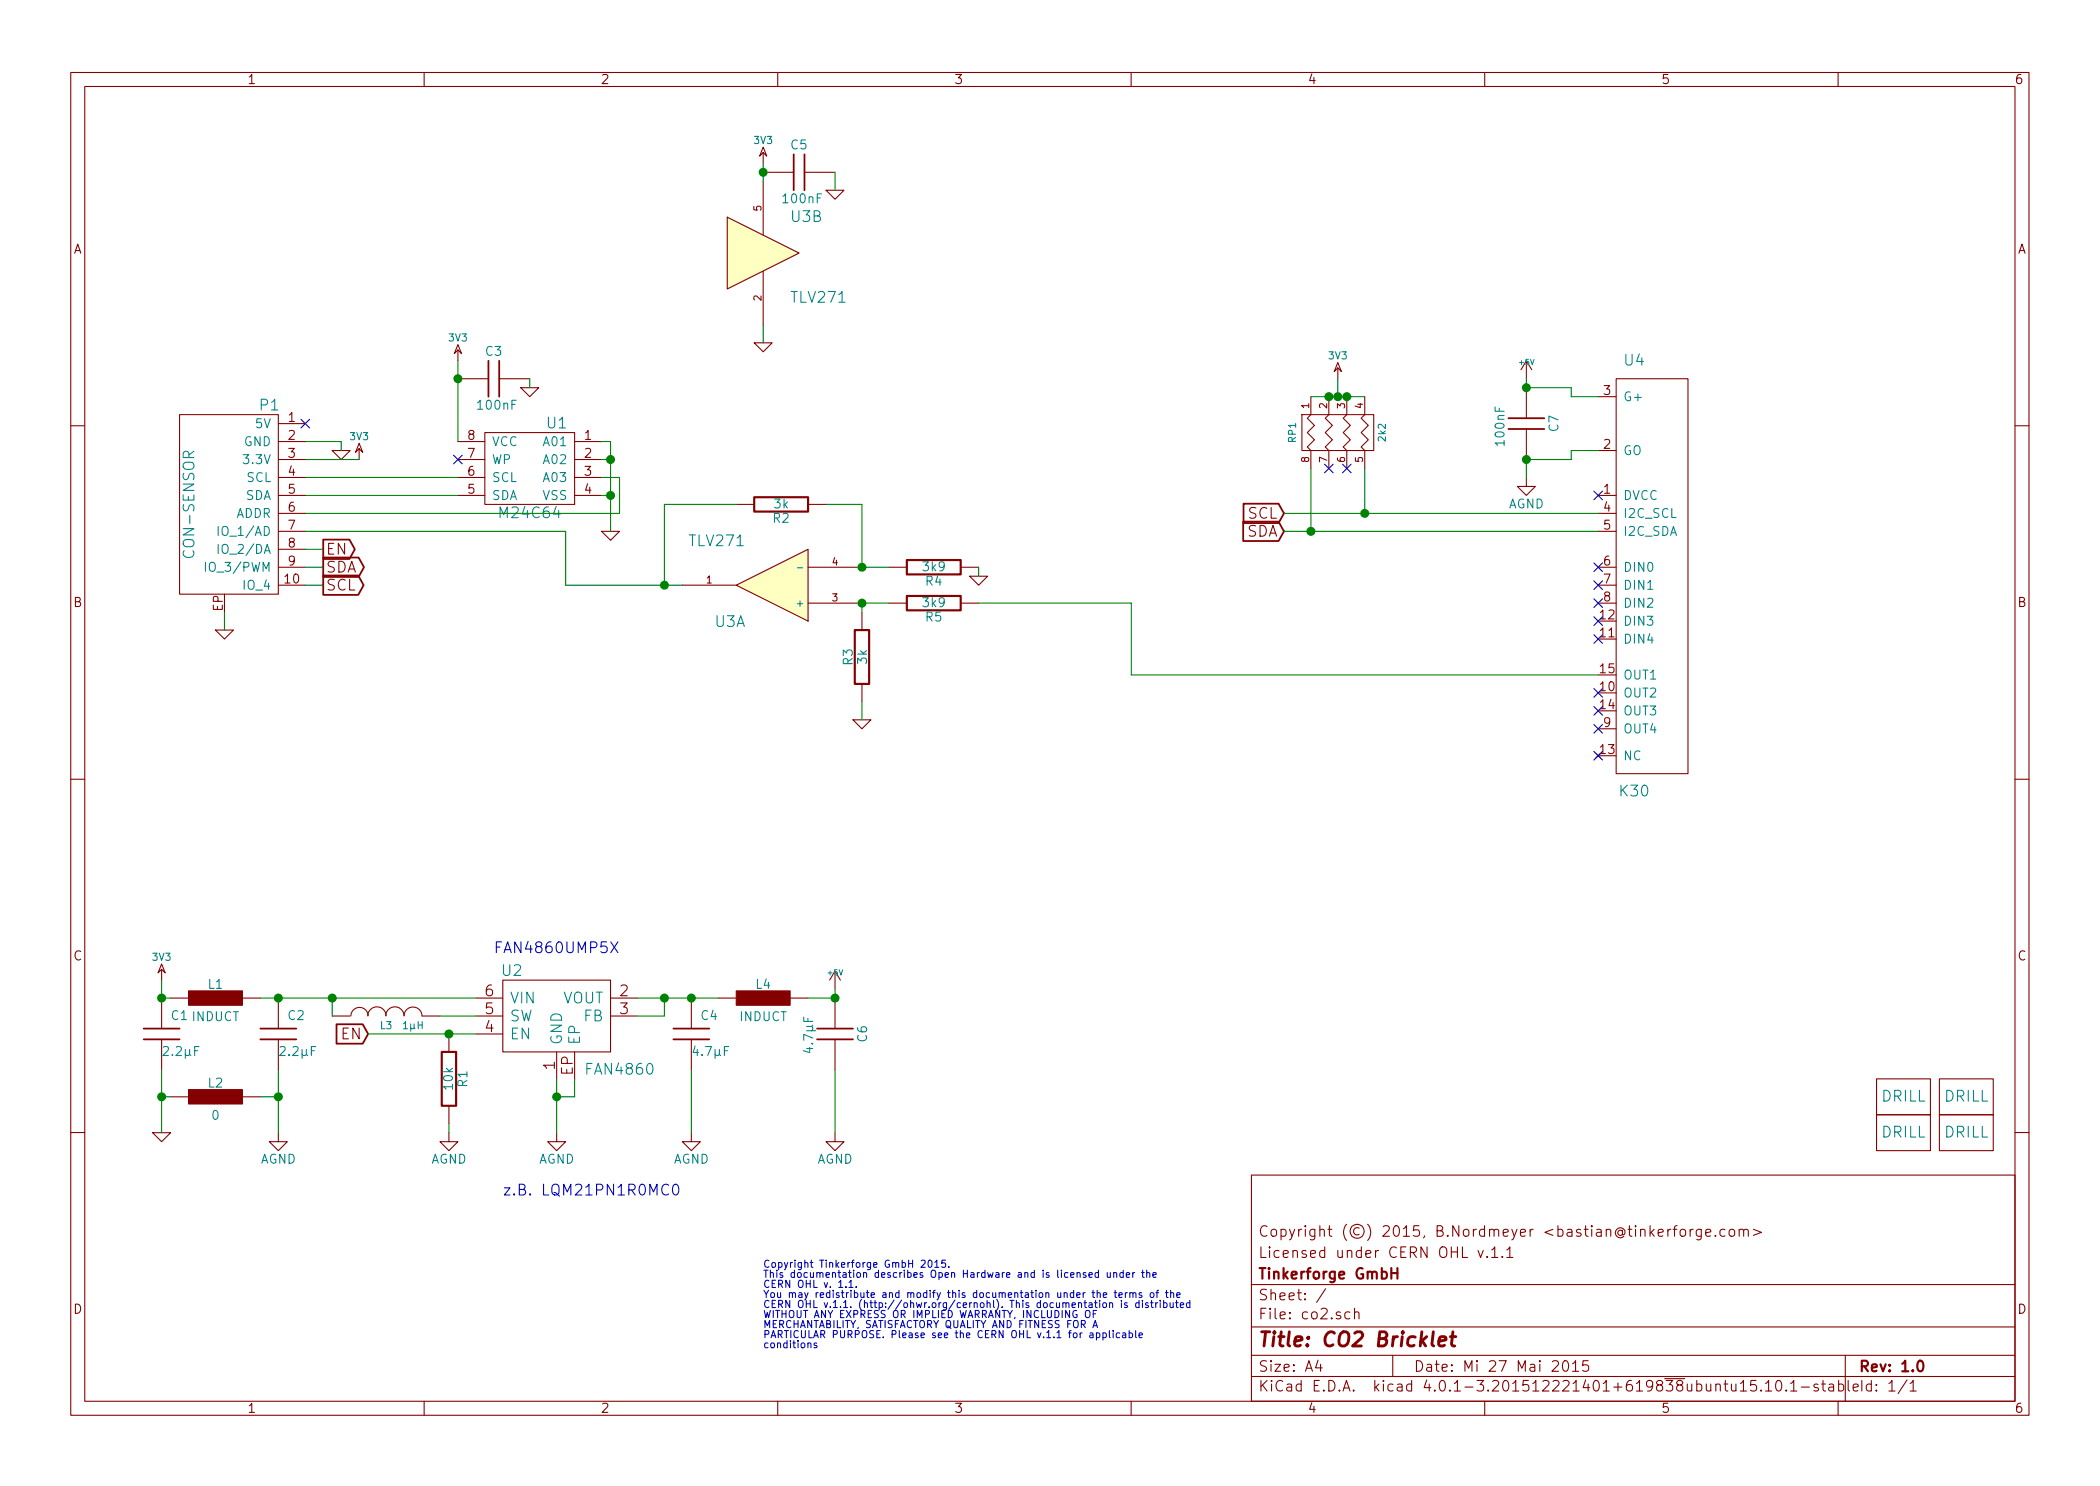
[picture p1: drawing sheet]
EESchema Schematic File Version 2
LIBS:power
LIBS:device
LIBS:transistors
LIBS:conn
LIBS:linear
LIBS:regul
LIBS:74xx
LIBS:cmos4000
LIBS:adc-dac
LIBS:memory
LIBS:xilinx
LIBS:special
LIBS:microcontrollers
LIBS:dsp
LIBS:microchip
LIBS:analog_switches
LIBS:motorola
LIBS:texas
LIBS:intel
LIBS:audio
LIBS:interface
LIBS:digital-audio
LIBS:philips
LIBS:display
LIBS:cypress
LIBS:siliconi
LIBS:opto
LIBS:atmel
LIBS:contrib
LIBS:valves
LIBS:tinkerforge
LIBS:co2-cache
EELAYER 25 0
EELAYER END
$Descr A4 11693 8268
encoding utf-8
Sheet 1 1
Title "CO2 Bricklet"
Date "Mi 27 Mai 2015"
Rev "1.0"
Comp "Tinkerforge GmbH"
Comment1 "Licensed under CERN OHL v.1.1"
Comment2 "Copyright (©) 2015, B.Nordmeyer <bastian@tinkerforge.com>"
Comment3 ""
Comment4 ""
$EndDescr
Text Notes 4250 7500 0    40   ~ 0
Copyright Tinkerforge GmbH 2015.\nThis documentation describes Open Hardware and is licensed under the\nCERN OHL v. 1.1.\nYou may redistribute and modify this documentation under the terms of the\nCERN OHL v.1.1. (http://ohwr.org/cernohl). This documentation is distributed\nWITHOUT ANY EXPRESS OR IMPLIED WARRANTY, INCLUDING OF\nMERCHANTABILITY, SATISFACTORY QUALITY AND FITNESS FOR A\nPARTICULAR PURPOSE. Please see the CERN OHL v.1.1 for applicable\nconditions\n
$Comp
L DRILL U6
U 1 1
P 10600 6300
F 0 "U6" H 10650 6350 60  0001 C CNN
F 1 "DRILL" H 10600 6300 60  0000 C CNN
F 2 "kicad-libraries:DRILL_NP" H 10600 6300 60  0001 C CNN
F 3 "" H 10600 6300 60  0001 C CNN
	1    10600 6300
	1    0    0    -1  
$EndComp
$Comp
L DRILL U5
U 1 1
P 10600 6100
F 0 "U5" H 10650 6150 60  0001 C CNN
F 1 "DRILL" H 10600 6100 60  0000 C CNN
F 2 "kicad-libraries:DRILL_NP" H 10600 6100 60  0001 C CNN
F 3 "" H 10600 6100 60  0001 C CNN
	1    10600 6100
	1    0    0    -1  
$EndComp
$Comp
L DRILL U8
U 1 1
P 10950 6300
F 0 "U8" H 11000 6350 60  0001 C CNN
F 1 "DRILL" H 10950 6300 60  0000 C CNN
F 2 "kicad-libraries:DRILL_NP" H 10950 6300 60  0001 C CNN
F 3 "" H 10950 6300 60  0001 C CNN
	1    10950 6300
	1    0    0    -1  
$EndComp
$Comp
L DRILL U7
U 1 1
P 10950 6100
F 0 "U7" H 11000 6150 60  0001 C CNN
F 1 "DRILL" H 10950 6100 60  0000 C CNN
F 2 "kicad-libraries:DRILL_NP" H 10950 6100 60  0001 C CNN
F 3 "" H 10950 6100 60  0001 C CNN
	1    10950 6100
	1    0    0    -1  
$EndComp
$Comp
L FAN4860 U2
U 1 1
P 3100 5650
F 0 "U2" H 2850 5900 60  0000 C CNN
F 1 "FAN4860" H 3450 5350 60  0000 C CNN
F 2 "kicad-libraries:UMLP_22" H 3100 5650 60  0001 C CNN
F 3 "" H 3100 5650 60  0000 C CNN
	1    3100 5650
	1    0    0    -1  
$EndComp
$Comp
L INDUCTOR L3
U 1 1
P 2150 5650
F 0 "L3" V 2100 5650 40  0000 C CNN
F 1 "1µH" V 2100 5500 40  0000 C CNN
F 2 "kicad-libraries:0805" H 2150 5650 60  0001 C CNN
F 3 "" H 2150 5650 60  0001 C CNN
	1    2150 5650
	0    -1   -1   0   
$EndComp
$Comp
L C C2
U 1 1
P 1550 5750
F 0 "C2" H 1600 5850 50  0000 L CNN
F 1 "2.2µF" H 1550 5650 50  0000 L CNN
F 2 "kicad-libraries:0603" H 1550 5750 60  0001 C CNN
F 3 "" H 1550 5750 60  0001 C CNN
	1    1550 5750
	1    0    0    -1  
$EndComp
$Comp
L C C4
U 1 1
P 3850 5750
F 0 "C4" H 3900 5850 50  0000 L CNN
F 1 "4.7µF" H 3850 5650 50  0000 L CNN
F 2 "kicad-libraries:0805" H 3850 5750 60  0001 C CNN
F 3 "" H 3850 5750 60  0001 C CNN
	1    3850 5750
	1    0    0    -1  
$EndComp
$Comp
L +5V #PWR01
U 1 1
P 4650 5500
F 0 "#PWR01" H 4650 5590 20  0001 C CNN
F 1 "+5V" H 4650 5590 30  0000 C CNN
F 2 "" H 4650 5500 60  0000 C CNN
F 3 "" H 4650 5500 60  0000 C CNN
	1    4650 5500
	1    0    0    -1  
$EndComp
$Comp
L 3V3 #PWR02
U 1 1
P 900 5450
F 0 "#PWR02" H 900 5550 40  0001 C CNN
F 1 "3V3" H 900 5575 40  0000 C CNN
F 2 "" H 900 5450 60  0000 C CNN
F 3 "" H 900 5450 60  0000 C CNN
	1    900  5450
	1    0    0    -1  
$EndComp
$Comp
L GND #PWR03
U 1 1
P 1900 2500
F 0 "#PWR03" H 1900 2500 30  0001 C CNN
F 1 "GND" H 1900 2430 30  0001 C CNN
F 2 "" H 1900 2500 60  0001 C CNN
F 3 "" H 1900 2500 60  0001 C CNN
	1    1900 2500
	1    0    0    -1  
$EndComp
$Comp
L 3V3 #PWR04
U 1 1
P 2000 2550
F 0 "#PWR04" H 2000 2650 40  0001 C CNN
F 1 "3V3" H 2000 2675 40  0000 C CNN
F 2 "" H 2000 2550 60  0000 C CNN
F 3 "" H 2000 2550 60  0000 C CNN
	1    2000 2550
	1    0    0    -1  
$EndComp
NoConn ~ 1700 2350
Text Notes 2750 5300 0    60   ~ 0
FAN4860UMP5X
$Comp
L R R1
U 1 1
P 2500 6000
F 0 "R1" V 2580 6000 50  0000 C CNN
F 1 "10k" V 2500 6000 50  0000 C CNN
F 2 "kicad-libraries:0603" H 2500 6000 60  0001 C CNN
F 3 "" H 2500 6000 60  0000 C CNN
	1    2500 6000
	1    0    0    -1  
$EndComp
Text GLabel 2050 5750 0    60   Input ~ 0
EN
$Comp
L CAT24C U1
U 1 1
P 2950 2850
F 0 "U1" H 2800 3350 60  0000 C CNN
F 1 "M24C64" H 2950 2850 60  0000 C CNN
F 2 "kicad-libraries:SOIC8" H 2950 2850 60  0001 C CNN
F 3 "" H 2950 2850 60  0000 C CNN
	1    2950 2850
	-1   0    0    -1  
$EndComp
$Comp
L C C3
U 1 1
P 2750 2100
F 0 "C3" V 2600 2050 50  0000 L CNN
F 1 "100nF" V 2900 2000 50  0000 L CNN
F 2 "kicad-libraries:0603" H 2750 2100 60  0001 C CNN
F 3 "" H 2750 2100 60  0000 C CNN
	1    2750 2100
	0    1    1    0   
$EndComp
$Comp
L GND #PWR05
U 1 1
P 2950 2150
F 0 "#PWR05" H 2950 2150 30  0001 C CNN
F 1 "GND" H 2950 2080 30  0001 C CNN
F 2 "" H 2950 2150 60  0001 C CNN
F 3 "" H 2950 2150 60  0001 C CNN
	1    2950 2150
	1    0    0    -1  
$EndComp
$Comp
L 3V3 #PWR06
U 1 1
P 2550 2000
F 0 "#PWR06" H 2550 2100 40  0001 C CNN
F 1 "3V3" H 2550 2125 40  0000 C CNN
F 2 "" H 2550 2000 60  0000 C CNN
F 3 "" H 2550 2000 60  0000 C CNN
	1    2550 2000
	1    0    0    -1  
$EndComp
$Comp
L GND #PWR07
U 1 1
P 3400 2950
F 0 "#PWR07" H 3400 2950 30  0001 C CNN
F 1 "GND" H 3400 2880 30  0001 C CNN
F 2 "" H 3400 2950 60  0001 C CNN
F 3 "" H 3400 2950 60  0001 C CNN
	1    3400 2950
	1    0    0    -1  
$EndComp
Text Notes 2800 6650 0    60   ~ 0
z.B. LQM21PN1R0MC0
$Comp
L GND #PWR08
U 1 1
P 1250 3500
F 0 "#PWR08" H 1250 3500 30  0001 C CNN
F 1 "GND" H 1250 3430 30  0001 C CNN
F 2 "" H 1250 3500 60  0001 C CNN
F 3 "" H 1250 3500 60  0001 C CNN
	1    1250 3500
	1    0    0    -1  
$EndComp
$Comp
L TLV271 U3
U 1 1
P 4300 3250
F 0 "U3" H 4450 3450 60  0000 L CNN
F 1 "TLV271" H 4450 3000 60  0000 L CNN
F 2 "kicad-libraries:SOT23-5" H 4300 3250 60  0001 C CNN
F 3 "" H 4300 3250 60  0000 C CNN
	1    4300 3250
	-1   0    0    1   
$EndComp
$Comp
L TLV271 U3
U 2 1
P 4250 1400
F 0 "U3" H 4400 1600 60  0000 L CNN
F 1 "TLV271" H 4400 1150 60  0000 L CNN
F 2 "kicad-libraries:SOT23-5" H 4250 1400 60  0001 C CNN
F 3 "" H 4250 1400 60  0000 C CNN
	2    4250 1400
	1    0    0    -1  
$EndComp
$Comp
L GND #PWR09
U 1 1
P 4250 1900
F 0 "#PWR09" H 4250 1900 30  0001 C CNN
F 1 "GND" H 4250 1830 30  0001 C CNN
F 2 "" H 4250 1900 60  0001 C CNN
F 3 "" H 4250 1900 60  0001 C CNN
	1    4250 1900
	1    0    0    -1  
$EndComp
$Comp
L 3V3 #PWR010
U 1 1
P 4250 900
F 0 "#PWR010" H 4250 1000 40  0001 C CNN
F 1 "3V3" H 4250 1025 40  0000 C CNN
F 2 "" H 4250 900 60  0000 C CNN
F 3 "" H 4250 900 60  0000 C CNN
	1    4250 900 
	1    0    0    -1  
$EndComp
$Comp
L C C5
U 1 1
P 4450 950
F 0 "C5" V 4300 900 50  0000 L CNN
F 1 "100nF" V 4600 850 50  0000 L CNN
F 2 "kicad-libraries:0603" H 4450 950 60  0001 C CNN
F 3 "" H 4450 950 60  0000 C CNN
	1    4450 950 
	0    1    1    0   
$EndComp
$Comp
L GND #PWR011
U 1 1
P 4650 1050
F 0 "#PWR011" H 4650 1050 30  0001 C CNN
F 1 "GND" H 4650 980 30  0001 C CNN
F 2 "" H 4650 1050 60  0001 C CNN
F 3 "" H 4650 1050 60  0001 C CNN
	1    4650 1050
	1    0    0    -1  
$EndComp
NoConn ~ 2550 2550
$Comp
L R R4
U 1 1
P 5200 3150
F 0 "R4" V 5280 3150 50  0000 C CNN
F 1 "3k9" V 5200 3150 50  0000 C CNN
F 2 "kicad-libraries:0603" H 5200 3150 60  0001 C CNN
F 3 "" H 5200 3150 60  0000 C CNN
	1    5200 3150
	0    1    1    0   
$EndComp
$Comp
L R R5
U 1 1
P 5200 3350
F 0 "R5" V 5280 3350 50  0000 C CNN
F 1 "3k9" V 5200 3350 50  0000 C CNN
F 2 "kicad-libraries:0603" H 5200 3350 60  0001 C CNN
F 3 "" H 5200 3350 60  0000 C CNN
	1    5200 3350
	0    1    1    0   
$EndComp
$Comp
L R R2
U 1 1
P 4350 2800
F 0 "R2" V 4430 2800 50  0000 C CNN
F 1 "3k" V 4350 2800 50  0000 C CNN
F 2 "kicad-libraries:0603" H 4350 2800 60  0001 C CNN
F 3 "" H 4350 2800 60  0000 C CNN
	1    4350 2800
	0    1    1    0   
$EndComp
$Comp
L R R3
U 1 1
P 4800 3650
F 0 "R3" V 4880 3650 50  0000 C CNN
F 1 "3k" V 4800 3650 50  0000 C CNN
F 2 "kicad-libraries:0603" H 4800 3650 60  0001 C CNN
F 3 "" H 4800 3650 60  0000 C CNN
	1    4800 3650
	-1   0    0    1   
$EndComp
$Comp
L GND #PWR012
U 1 1
P 4800 4000
F 0 "#PWR012" H 4800 4000 30  0001 C CNN
F 1 "GND" H 4800 3930 30  0001 C CNN
F 2 "" H 4800 4000 60  0001 C CNN
F 3 "" H 4800 4000 60  0001 C CNN
	1    4800 4000
	1    0    0    -1  
$EndComp
$Comp
L GND #PWR013
U 1 1
P 5450 3200
F 0 "#PWR013" H 5450 3200 30  0001 C CNN
F 1 "GND" H 5450 3130 30  0001 C CNN
F 2 "" H 5450 3200 60  0001 C CNN
F 3 "" H 5450 3200 60  0001 C CNN
	1    5450 3200
	1    0    0    -1  
$EndComp
$Comp
L +5V #PWR014
U 1 1
P 8500 2100
F 0 "#PWR014" H 8500 2190 20  0001 C CNN
F 1 "+5V" H 8500 2190 30  0000 C CNN
F 2 "" H 8500 2100 60  0000 C CNN
F 3 "" H 8500 2100 60  0000 C CNN
	1    8500 2100
	1    0    0    -1  
$EndComp
$Comp
L C C6
U 1 1
P 4650 5750
F 0 "C6" V 4500 5700 50  0000 L CNN
F 1 "4.7µF" V 4800 5650 50  0000 L CNN
F 2 "kicad-libraries:0805" H 4650 5750 60  0001 C CNN
F 3 "" H 4650 5750 60  0000 C CNN
	1    4650 5750
	-1   0    0    1   
$EndComp
$Comp
L INDUCT L4
U 1 1
P 4250 5550
F 0 "L4" V 4330 5550 50  0000 C CNN
F 1 "INDUCT" V 4150 5550 50  0000 C CNN
F 2 "kicad-libraries:0603" H 4250 5550 60  0001 C CNN
F 3 "" H 4250 5550 60  0000 C CNN
	1    4250 5550
	0    -1   -1   0   
$EndComp
$Comp
L AGND #PWR015
U 1 1
P 4650 6300
F 0 "#PWR015" H 4650 6300 40  0001 C CNN
F 1 "AGND" H 4650 6230 50  0000 C CNN
F 2 "" H 4650 6300 60  0000 C CNN
F 3 "" H 4650 6300 60  0000 C CNN
	1    4650 6300
	1    0    0    -1  
$EndComp
$Comp
L AGND #PWR016
U 1 1
P 3100 6300
F 0 "#PWR016" H 3100 6300 40  0001 C CNN
F 1 "AGND" H 3100 6230 50  0000 C CNN
F 2 "" H 3100 6300 60  0000 C CNN
F 3 "" H 3100 6300 60  0000 C CNN
	1    3100 6300
	1    0    0    -1  
$EndComp
$Comp
L AGND #PWR017
U 1 1
P 2500 6300
F 0 "#PWR017" H 2500 6300 40  0001 C CNN
F 1 "AGND" H 2500 6230 50  0000 C CNN
F 2 "" H 2500 6300 60  0000 C CNN
F 3 "" H 2500 6300 60  0000 C CNN
	1    2500 6300
	1    0    0    -1  
$EndComp
$Comp
L AGND #PWR018
U 1 1
P 1550 6300
F 0 "#PWR018" H 1550 6300 40  0001 C CNN
F 1 "AGND" H 1550 6230 50  0000 C CNN
F 2 "" H 1550 6300 60  0000 C CNN
F 3 "" H 1550 6300 60  0000 C CNN
	1    1550 6300
	1    0    0    -1  
$EndComp
$Comp
L AGND #PWR019
U 1 1
P 3850 6300
F 0 "#PWR019" H 3850 6300 40  0001 C CNN
F 1 "AGND" H 3850 6230 50  0000 C CNN
F 2 "" H 3850 6300 60  0000 C CNN
F 3 "" H 3850 6300 60  0000 C CNN
	1    3850 6300
	1    0    0    -1  
$EndComp
$Comp
L INDUCT L1
U 1 1
P 1200 5550
F 0 "L1" V 1280 5550 50  0000 C CNN
F 1 "INDUCT" V 1100 5550 50  0000 C CNN
F 2 "kicad-libraries:0603" H 1200 5550 60  0001 C CNN
F 3 "" H 1200 5550 60  0000 C CNN
	1    1200 5550
	0    -1   -1   0   
$EndComp
$Comp
L C C1
U 1 1
P 900 5750
F 0 "C1" H 950 5850 50  0000 L CNN
F 1 "2.2µF" H 900 5650 50  0000 L CNN
F 2 "kicad-libraries:0603" H 900 5750 60  0001 C CNN
F 3 "" H 900 5750 60  0001 C CNN
	1    900  5750
	1    0    0    -1  
$EndComp
$Comp
L INDUCT L2
U 1 1
P 1200 6100
F 0 "L2" V 1280 6100 50  0000 C CNN
F 1 "0" V 1100 6100 50  0000 C CNN
F 2 "kicad-libraries:0603" H 1200 6100 60  0001 C CNN
F 3 "" H 1200 6100 60  0000 C CNN
	1    1200 6100
	0    -1   -1   0   
$EndComp
$Comp
L GND #PWR020
U 1 1
P 900 6300
F 0 "#PWR020" H 900 6300 30  0001 C CNN
F 1 "GND" H 900 6230 30  0001 C CNN
F 2 "" H 900 6300 60  0001 C CNN
F 3 "" H 900 6300 60  0001 C CNN
	1    900  6300
	1    0    0    -1  
$EndComp
$Comp
L K30 U4
U 1 1
P 9300 3200
F 0 "U4" H 9100 4400 60  0000 C CNN
F 1 "K30" H 9100 2000 60  0000 C CNN
F 2 "kicad-libraries:K30" H 10650 4100 60  0001 C CNN
F 3 "" H 10650 4100 60  0000 C CNN
	1    9300 3200
	1    0    0    -1  
$EndComp
$Comp
L C C7
U 1 1
P 8500 2350
F 0 "C7" V 8350 2300 50  0000 L CNN
F 1 "100nF" V 8650 2250 50  0000 L CNN
F 2 "kicad-libraries:0603" H 8500 2350 60  0001 C CNN
F 3 "" H 8500 2350 60  0000 C CNN
	1    8500 2350
	-1   0    0    1   
$EndComp
Connection ~ 9400 -1150
Wire Wire Line
	1450 5550 2650 5550
Wire Wire Line
	1850 5550 1850 5650
Wire Wire Line
	2450 5650 2650 5650
Wire Wire Line
	3100 6000 3100 6300
Connection ~ 1850 5550
Wire Wire Line
	3850 5950 3850 6300
Wire Wire Line
	3550 5550 4000 5550
Wire Wire Line
	3550 5650 3700 5650
Wire Wire Line
	3700 5650 3700 5550
Connection ~ 3700 5550
Wire Wire Line
	1550 5950 1550 6300
Connection ~ 1550 5550
Wire Wire Line
	1700 2450 1900 2450
Wire Wire Line
	1900 2450 1900 2500
Wire Wire Line
	1700 2550 2000 2550
Wire Wire Line
	2500 6300 2500 6250
Wire Wire Line
	2050 5750 2650 5750
Connection ~ 2500 5750
Wire Wire Line
	1700 2650 2550 2650
Wire Wire Line
	2550 2750 1700 2750
Wire Wire Line
	2550 2000 2550 2450
Wire Wire Line
	2950 2100 2950 2150
Connection ~ 2550 2100
Wire Wire Line
	3350 2650 3450 2650
Wire Wire Line
	3450 2650 3450 2850
Wire Wire Line
	3450 2850 1700 2850
Wire Wire Line
	3400 2450 3400 2950
Wire Wire Line
	3400 2750 3350 2750
Wire Wire Line
	3350 2550 3400 2550
Connection ~ 3400 2750
Wire Wire Line
	3350 2450 3400 2450
Connection ~ 3400 2550
Wire Wire Line
	3200 6000 3200 6100
Wire Wire Line
	3200 6100 3100 6100
Connection ~ 3100 6100
Wire Wire Line
	3150 2950 1700 2950
Wire Wire Line
	3150 2950 3150 3250
Wire Wire Line
	1250 3500 1250 3400
Wire Wire Line
	4250 900  4250 1000
Wire Wire Line
	4250 1800 4250 1900
Wire Wire Line
	4650 1050 4650 950 
Connection ~ 4250 950 
Wire Wire Line
	3150 3250 3800 3250
Wire Wire Line
	4800 3150 4800 2800
Wire Wire Line
	4800 2800 4600 2800
Wire Wire Line
	3700 2800 3700 3250
Connection ~ 3700 3250
Wire Wire Line
	4950 3150 4800 3150
Wire Wire Line
	4950 3350 4800 3350
Wire Wire Line
	4800 3350 4800 3400
Wire Wire Line
	4800 4000 4800 3900
Connection ~ 4800 3350
Connection ~ 4800 3150
Wire Wire Line
	5450 3200 5450 3150
Wire Wire Line
	4100 2800 3700 2800
Wire Wire Line
	900  6300 900  5950
Wire Wire Line
	900  6100 950  6100
Connection ~ 900  6100
Wire Wire Line
	1450 6100 1550 6100
Connection ~ 1550 6100
Wire Wire Line
	950  5550 900  5550
Wire Wire Line
	900  5550 900  5450
Connection ~ 900  5550
Connection ~ 3850 5550
Wire Wire Line
	4650 5500 4650 5550
Wire Wire Line
	4650 5550 4500 5550
Wire Wire Line
	4650 5950 4650 6300
Connection ~ 4650 5550
Wire Wire Line
	8750 2150 8750 2200
Wire Wire Line
	8750 2200 8900 2200
Wire Wire Line
	8900 2500 8750 2500
Wire Wire Line
	8750 2500 8750 2550
Connection ~ 8500 2550
Connection ~ 8500 2150
$Comp
L CON-SENSOR P1
U 1 1
P 1250 2800
F 0 "P1" H 1000 3350 60  0000 C CNN
F 1 "CON-SENSOR" V 1450 2800 60  0000 C CNN
F 2 "kicad-libraries:CON-SENSOR" H 1250 2800 60  0001 C CNN
F 3 "" H 1250 2800 60  0000 C CNN
	1    1250 2800
	-1   0    0    -1  
$EndComp
Text GLabel 7150 2950 0    60   Input ~ 0
SDA
Text GLabel 7150 2850 0    60   Input ~ 0
SCL
Text GLabel 1800 3250 2    60   Output ~ 0
SCL
Text GLabel 1800 3150 2    60   Output ~ 0
SDA
Wire Wire Line
	1700 3150 1800 3150
Wire Wire Line
	1700 3250 1800 3250
Wire Wire Line
	8900 3750 6300 3750
Wire Wire Line
	6300 3750 6300 3350
Wire Wire Line
	6300 3350 5450 3350
NoConn ~ 8900 3850
NoConn ~ 8900 3950
NoConn ~ 8900 4050
NoConn ~ 8900 3550
NoConn ~ 8900 3450
NoConn ~ 8900 3250
NoConn ~ 8900 3150
NoConn ~ 8900 2750
Text GLabel 1800 3050 2    60   Output ~ 0
EN
$Comp
L R_PACK4 RP1
U 1 1
P 7650 2400
F 0 "RP1" H 7650 2850 40  0000 C CNN
F 1 "2k2" H 7650 2350 40  0000 C CNN
F 2 "kicad-libraries:4X0603" H 7650 2400 60  0001 C CNN
F 3 "" H 7650 2400 60  0000 C CNN
	1    7650 2400
	0    -1   1    0   
$EndComp
Wire Wire Line
	7150 2950 8900 2950
Wire Wire Line
	8900 2850 7150 2850
Wire Wire Line
	7600 2600 7600 2850
Connection ~ 7600 2850
NoConn ~ 7400 2600
$Comp
L 3V3 #PWR021
U 1 1
P 7450 2100
F 0 "#PWR021" H 7450 2200 40  0001 C CNN
F 1 "3V3" H 7450 2225 40  0000 C CNN
F 2 "" H 7450 2100 60  0000 C CNN
F 3 "" H 7450 2100 60  0000 C CNN
	1    7450 2100
	1    0    0    -1  
$EndComp
Wire Wire Line
	7300 2200 7600 2200
Wire Wire Line
	7450 2100 7450 2200
Connection ~ 7450 2200
Connection ~ 7500 2200
Connection ~ 7400 2200
Wire Wire Line
	1700 3050 1800 3050
NoConn ~ 8900 3350
Wire Wire Line
	7300 2600 7300 2950
Connection ~ 7300 2950
NoConn ~ 7500 2600
NoConn ~ 8900 4200
$Comp
L AGND #PWR022
U 1 1
P 8500 2650
F 0 "#PWR022" H 8500 2650 40  0001 C CNN
F 1 "AGND" H 8500 2580 50  0000 C CNN
F 2 "" H 8500 2650 60  0000 C CNN
F 3 "" H 8500 2650 60  0000 C CNN
	1    8500 2650
	1    0    0    -1  
$EndComp
Wire Wire Line
	8750 2550 8500 2550
Wire Wire Line
	8500 2550 8500 2650
Wire Wire Line
	8750 2150 8500 2150
Wire Wire Line
	8500 2150 8500 2100
$EndSCHEMATC
